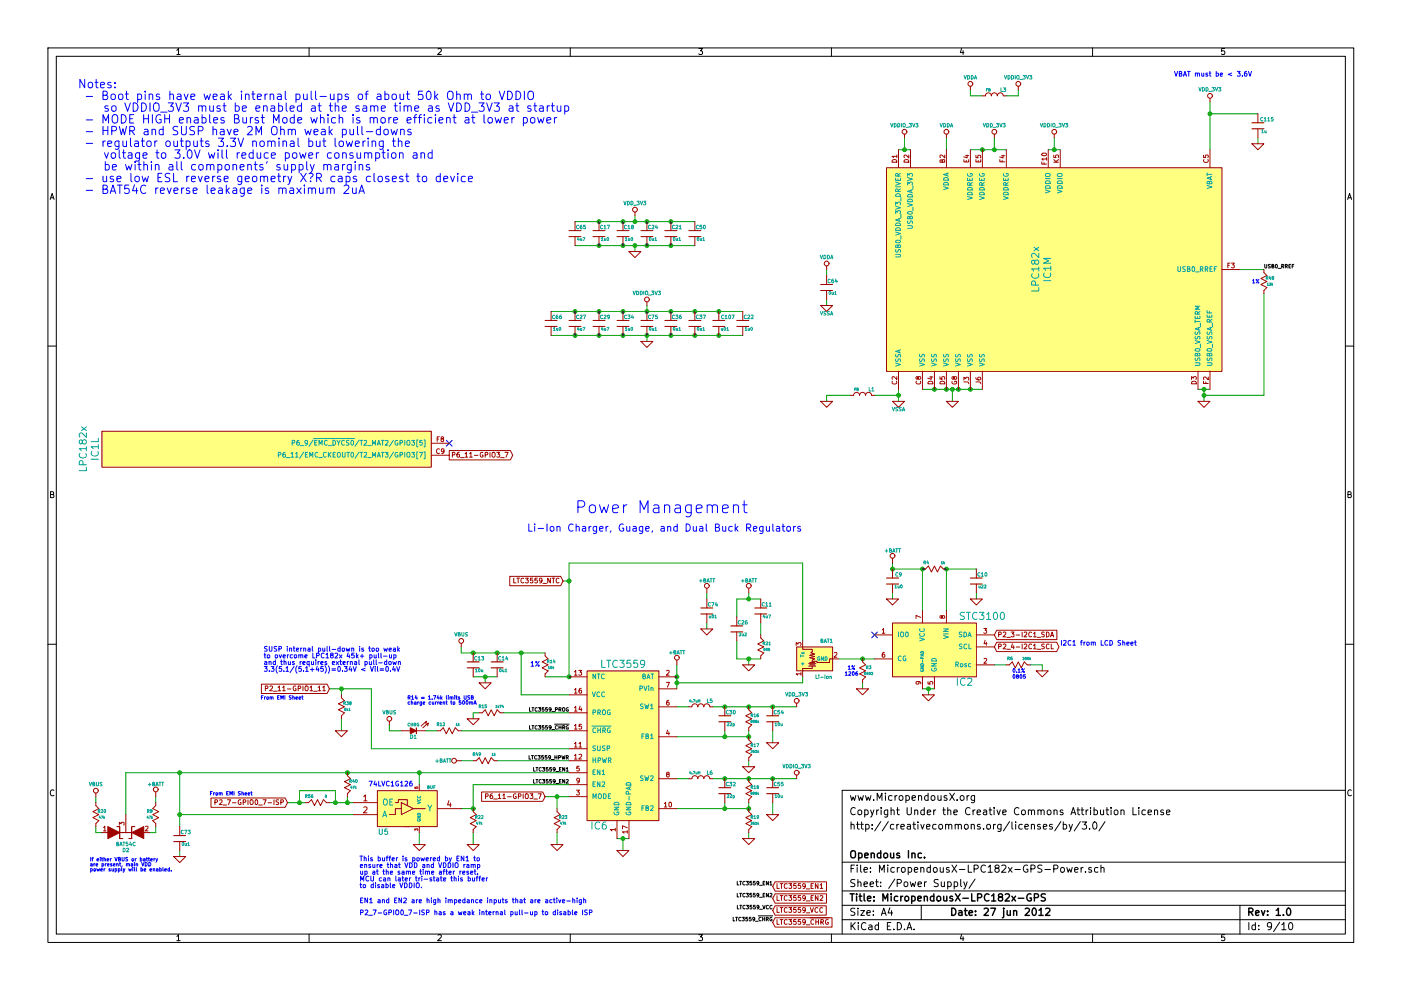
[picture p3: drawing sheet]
EESchema Schematic File Version 2  date 6/27/2012 5:02:37 AM
LIBS:power
LIBS:device
LIBS:transistors
LIBS:conn
LIBS:linear
LIBS:regul
LIBS:74xx
LIBS:cmos4000
LIBS:adc-dac
LIBS:memory
LIBS:xilinx
LIBS:special
LIBS:microcontrollers
LIBS:dsp
LIBS:microchip
LIBS:analog_switches
LIBS:motorola
LIBS:texas
LIBS:intel
LIBS:audio
LIBS:interface
LIBS:digital-audio
LIBS:philips
LIBS:display
LIBS:cypress
LIBS:siliconi
LIBS:opto
LIBS:atmel
LIBS:contrib
LIBS:valves
LIBS:MicropendousX-LPC182x-GPS-cache
EELAYER 25  0
EELAYER END
$Descr A4 11700 8267
encoding utf-8
Sheet 9 10
Title "MicropendousX-LPC182x-GPS"
Date "27 jun 2012"
Rev "1.0"
Comp "Opendous Inc."
Comment1 ""
Comment2 "http://creativecommons.org/licenses/by/3.0/"
Comment3 "Copyright Under the Creative Commons Attribution License"
Comment4 "www.MicropendousX.org"
$EndDescr
NoConn ~ 3750 3700
Text Notes 1750 6650 0    30   ~ 0
From EMI Sheet
Wire Wire Line
	4750 6450 1050 6450
Connection ~ 2500 6700
Wire Wire Line
	2400 6700 2550 6700
Wire Wire Line
	2800 6700 2800 6600
Wire Wire Line
	2800 6600 2500 6600
Wire Wire Line
	2500 6600 2500 6700
Connection ~ 5300 1850
Wire Wire Line
	5300 1850 5300 1800
Connection ~ 4800 2800
Wire Wire Line
	4600 2800 6200 2800
Wire Wire Line
	10100 950  10500 950 
Wire Wire Line
	5900 5000 5900 4950
Wire Wire Line
	6700 4700 4750 4700
Wire Wire Line
	6700 4700 6700 5350
Connection ~ 1500 6800
Wire Wire Line
	1500 6900 1500 6450
Connection ~ 3950 6750
Wire Wire Line
	3850 6750 3950 6750
Connection ~ 3500 6450
Wire Wire Line
	3500 6450 3500 6550
Connection ~ 6450 6500
Wire Wire Line
	5950 6500 6650 6500
Connection ~ 6250 6750
Wire Wire Line
	6250 6950 6250 7000
Wire Wire Line
	6250 6700 6250 6750
Connection ~ 6250 6500
Wire Wire Line
	5650 6500 5750 6500
Connection ~ 6050 6500
Wire Wire Line
	6250 6750 5650 6750
Wire Wire Line
	6050 6700 6050 6750
Connection ~ 6050 6750
Wire Wire Line
	6450 6700 6450 6800
Wire Wire Line
	3950 7050 3950 6950
Connection ~ 5000 2050
Wire Wire Line
	5800 2050 4800 2050
Connection ~ 2850 5750
Wire Wire Line
	2750 5750 3100 5750
Wire Wire Line
	2850 6100 2850 6000
Connection ~ 8800 1250
Wire Wire Line
	8800 1150 8800 1250
Connection ~ 7950 3250
Wire Wire Line
	7950 3250 7950 3350
Wire Wire Line
	1050 6450 1050 6800
Wire Wire Line
	1300 6900 1300 6950
Wire Wire Line
	1300 6950 1250 6950
Wire Wire Line
	800  6650 800  6700
Wire Wire Line
	4650 6750 4650 6650
Wire Wire Line
	4750 6650 4550 6650
Connection ~ 3950 5450
Wire Wire Line
	4550 5450 3850 5450
Wire Wire Line
	3850 5450 3850 5400
Connection ~ 6000 2600
Connection ~ 5200 1850
Connection ~ 5600 2050
Wire Wire Line
	4750 4850 4700 4850
Connection ~ 10100 950 
Wire Wire Line
	10100 850  10100 1250
Wire Wire Line
	6350 5300 6350 5200
Wire Wire Line
	6350 5500 6150 5500
Wire Wire Line
	6150 5500 6150 5350
Wire Wire Line
	6150 5150 6150 5000
Wire Wire Line
	6150 5000 6350 5000
Wire Wire Line
	4200 5950 4750 5950
Connection ~ 7750 5750
Wire Wire Line
	7800 5750 7700 5750
Connection ~ 5400 1850
Connection ~ 5000 2800
Connection ~ 7200 5500
Wire Wire Line
	7000 5500 7300 5500
Wire Wire Line
	7900 5100 7900 4750
Wire Wire Line
	7450 4750 7700 4750
Wire Wire Line
	8300 5550 8400 5550
Connection ~ 5650 5650
Wire Wire Line
	5650 5550 5650 5750
Wire Wire Line
	3850 6350 3950 6350
Wire Wire Line
	3250 6050 3250 6100
Wire Wire Line
	3550 6100 3650 6100
Wire Wire Line
	3950 6000 3950 5950
Wire Wire Line
	3950 5950 4000 5950
Wire Wire Line
	4550 5650 4750 5650
Wire Wire Line
	5250 7000 5150 7000
Wire Wire Line
	6450 6100 6450 6200
Connection ~ 6050 6150
Wire Wire Line
	6050 6100 6050 6150
Wire Wire Line
	5650 6150 6250 6150
Connection ~ 6050 5900
Wire Wire Line
	5650 5900 5750 5900
Connection ~ 5800 2600
Connection ~ 5200 2600
Connection ~ 5400 2800
Connection ~ 5600 2600
Wire Wire Line
	8100 750  8100 800 
Wire Wire Line
	8100 800  8200 800 
Wire Wire Line
	7100 3300 6900 3300
Wire Wire Line
	6900 3300 6900 3350
Wire Wire Line
	10500 1150 10500 1200
Connection ~ 7550 1250
Wire Wire Line
	7500 1250 7600 1250
Wire Wire Line
	7550 1150 7550 1250
Connection ~ 10050 3300
Wire Wire Line
	10550 2450 10550 3300
Wire Wire Line
	10550 3300 10050 3300
Wire Wire Line
	10100 3250 10000 3250
Wire Wire Line
	7900 1150 7900 1250
Connection ~ 8200 1250
Connection ~ 8300 1250
Wire Wire Line
	8300 1250 8300 1150
Wire Wire Line
	3950 5650 4150 5650
Wire Wire Line
	5400 2600 5400 2550
Wire Wire Line
	5400 2800 5400 2850
Wire Wire Line
	4050 5700 4050 5650
Connection ~ 4050 5650
Wire Wire Line
	6900 2300 6900 2250
Wire Wire Line
	6900 2500 6900 2550
Connection ~ 7800 3250
Connection ~ 7900 3250
Connection ~ 8000 3250
Wire Wire Line
	8100 1250 8400 1250
Wire Wire Line
	10350 2250 10550 2250
Wire Wire Line
	7500 3250 7500 3350
Wire Wire Line
	10050 3350 10050 3250
Connection ~ 10050 3250
Wire Wire Line
	7300 3300 7500 3300
Connection ~ 7500 3300
Wire Wire Line
	8400 800  8500 800 
Wire Wire Line
	8500 800  8500 750 
Connection ~ 5400 2600
Connection ~ 5600 2800
Connection ~ 5400 2050
Connection ~ 5200 2800
Connection ~ 5800 2800
Connection ~ 6250 5900
Wire Wire Line
	6250 6150 6250 6100
Wire Wire Line
	6250 6350 6250 6400
Connection ~ 6250 6150
Wire Wire Line
	5950 5900 6650 5900
Connection ~ 6450 5900
Wire Wire Line
	5200 7100 5200 7000
Connection ~ 5200 7000
Wire Wire Line
	3250 6100 3350 6100
Wire Wire Line
	7200 5700 7200 5750
Wire Wire Line
	7750 5800 7750 5750
Wire Wire Line
	7450 4950 7450 5000
Wire Wire Line
	7450 4750 7450 4700
Wire Wire Line
	8600 5550 8700 5550
Wire Wire Line
	8700 5550 8700 5600
Wire Wire Line
	8150 4950 8150 5000
Wire Wire Line
	7700 4750 7700 5100
Wire Wire Line
	7900 4750 8150 4750
Connection ~ 7900 4750
Connection ~ 7700 4750
Connection ~ 7450 4750
Wire Wire Line
	6700 5650 6700 5700
Wire Wire Line
	6700 5700 5650 5700
Connection ~ 5650 5700
Connection ~ 5000 2600
Wire Wire Line
	4750 6100 3850 6100
Wire Wire Line
	4350 5450 4350 5800
Wire Wire Line
	4350 5800 4750 5800
Connection ~ 4150 5450
Wire Wire Line
	6250 4950 6250 5000
Connection ~ 6250 5000
Wire Wire Line
	6250 5550 6250 5500
Connection ~ 6250 5500
Connection ~ 5600 1850
Connection ~ 5200 2050
Connection ~ 4350 5450
Connection ~ 6000 2800
Wire Wire Line
	4750 6350 4150 6350
Wire Wire Line
	4650 7050 4650 6950
Connection ~ 4650 6650
Wire Wire Line
	1300 6650 1300 6700
Wire Wire Line
	800  6900 800  6950
Wire Wire Line
	800  6950 850  6950
Wire Wire Line
	8200 3250 7700 3250
Connection ~ 8100 3250
Wire Wire Line
	8750 1250 8850 1250
Wire Wire Line
	4750 6250 3100 6250
Wire Wire Line
	3100 6250 3100 5750
Wire Wire Line
	2850 5800 2850 5750
Wire Wire Line
	5800 1850 4800 1850
Connection ~ 5000 1850
Wire Wire Line
	4750 6550 3950 6550
Wire Wire Line
	3950 6550 3950 6750
Connection ~ 1500 6450
Wire Wire Line
	3500 7050 3500 6950
Wire Wire Line
	1500 7100 1500 7150
Wire Wire Line
	5900 5250 5900 5200
Wire Wire Line
	4750 5650 4750 4700
Connection ~ 4750 4850
Connection ~ 4750 5650
Wire Wire Line
	4600 2600 6200 2600
Connection ~ 4800 2600
Wire Wire Line
	5300 2050 5300 2100
Connection ~ 5300 2050
Wire Wire Line
	2900 6650 2900 6700
Connection ~ 2900 6700
Connection ~ 2900 6450
Wire Wire Line
	2950 6700 2750 6700
Connection ~ 2800 6700
Wire Wire Line
	2950 6800 1500 6800
$Comp
L R_MINI R56
U 1 1
P 2650 6700
F 0 "R56" H 2580 6750 25  0000 C CNN
F 1 "0" H 2720 6750 20  0000 C CNN
	1    2650 6700
	1    0    0    -1  
$EndComp
$Comp
L R_MINI R40
U 1 1
P 2900 6550
F 0 "R40" V 2875 6600 25  0000 C CNN
F 1 "47k" V 2925 6600 20  0000 C CNN
	1    2900 6550
	0    1    1    0   
$EndComp
Text Notes 3000 7650 0    40   ~ 0
P2_7-GPIO0_7-ISP has a weak internal pull-up to disable ISP
$Comp
L BUFFER_GATE_NONINV U5
U 1 1
P 3400 6750
F 0 "U5" H 3200 6550 45  0000 C CNN
F 1 "BUF" H 3600 6925 25  0000 C CNN
	1    3400 6750
	1    0    0    -1  
$EndComp
Text GLabel 2400 6700 0    40   Input ~ 0
P2_7-GPIO0_7-ISP
$Comp
L LPC182X_TFBGA100 IC1
U 12 1
P 850 3750
F 0 "IC1" V 800 3750 60  0000 C CNN
F 1 "LPC182x" V 700 3750 60  0000 C CNN
	12   850  3750
	1    0    0    -1  
$EndComp
Text Notes 3000 7550 0    40   ~ 0
EN1 and EN2 are high impedance inputs that are active-high
$Comp
L VDDIO_3V3 #PWR0162
U 1 1
P 8500 750
F 0 "#PWR0162" H 8500 850 30  0001 C CNN
F 1 "VDDIO_3V3" H 8500 850 30  0000 C CNN
	1    8500 750 
	1    0    0    -1  
$EndComp
$Comp
L C_MINI C75
U 1 1
P 5400 2700
F 0 "C75" V 5350 2750 30  0000 C CNN
F 1 "0u1" V 5450 2750 25  0000 C CNN
	1    5400 2700
	0    1    1    0   
$EndComp
NoConn ~ 7300 5300
$Comp
L C_MINI C74
U 1 1
P 5900 5100
F 0 "C74" V 5850 5150 30  0000 C CNN
F 1 "u01" V 5950 5150 25  0000 C CNN
	1    5900 5100
	0    1    1    0   
$EndComp
$Comp
L GND #PWR0163
U 1 1
P 5900 5250
F 0 "#PWR0163" H 5900 5250 30  0001 C CNN
F 1 "GND" H 5900 5180 30  0001 C CNN
	1    5900 5250
	1    0    0    -1  
$EndComp
$Comp
L +BATT #PWR0164
U 1 1
P 5900 4950
F 0 "#PWR0164" H 5900 4900 20  0001 C CNN
F 1 "+BATT" H 5900 5050 30  0000 C CNN
	1    5900 4950
	1    0    0    -1  
$EndComp
$Comp
L C_MINI C73
U 1 1
P 1500 7000
F 0 "C73" V 1450 7050 30  0000 C CNN
F 1 "0u1" V 1550 7050 25  0000 C CNN
	1    1500 7000
	0    1    1    0   
$EndComp
$Comp
L GND #PWR0165
U 1 1
P 1500 7150
F 0 "#PWR0165" H 1500 7150 30  0001 C CNN
F 1 "GND" H 1500 7080 30  0001 C CNN
	1    1500 7150
	1    0    0    -1  
$EndComp
Text Label 6450 7400 2    30   ~ 0
LTC3559_EN1
Text GLabel 6450 7400 2    40   Input ~ 0
LTC3559_EN1
Text GLabel 6450 7500 2    40   Input ~ 0
LTC3559_EN2
Text Label 6450 7500 2    30   ~ 0
LTC3559_EN2
Text Label 4750 6550 2    30   ~ 0
LTC3559_EN2
Text Notes 3000 7200 0    40   ~ 0
This buffer is powered by EN1 to\nensure that VDD and VDDIO ramp\nup at the same time after reset.\nMCU can later tri-state this buffer\nto disable VDDIO.
$Comp
L GND #PWR0166
U 1 1
P 3500 7050
F 0 "#PWR0166" H 3500 7050 30  0001 C CNN
F 1 "GND" H 3500 6980 30  0001 C CNN
	1    3500 7050
	1    0    0    -1  
$EndComp
Text Label 4750 6450 2    30   ~ 0
LTC3559_EN1
Text Notes 3075 6575 0    40   ~ 0
74LVC1G126
Text GLabel 3750 3800 2    40   Output ~ 0
P6_11-GPIO3_7
$Comp
L VDDIO_3V3 #PWR0167
U 1 1
P 6650 6500
F 0 "#PWR0167" H 6650 6600 30  0001 C CNN
F 1 "VDDIO_3V3" H 6650 6600 30  0000 C CNN
	1    6650 6500
	1    0    0    -1  
$EndComp
$Comp
L C_MINI C32
U 1 1
P 6050 6600
F 0 "C32" V 6000 6650 30  0000 C CNN
F 1 "22p" V 6100 6650 25  0000 C CNN
	1    6050 6600
	0    1    1    0   
$EndComp
$Comp
L C_MINI C55
U 1 1
P 6450 6600
F 0 "C55" V 6400 6650 30  0000 C CNN
F 1 "10u" V 6500 6650 25  0000 C CNN
	1    6450 6600
	0    1    1    0   
$EndComp
$Comp
L GND #PWR0168
U 1 1
P 6250 7000
F 0 "#PWR0168" H 6250 7000 30  0001 C CNN
F 1 "GND" H 6250 6930 30  0001 C CNN
	1    6250 7000
	1    0    0    -1  
$EndComp
$Comp
L L_MINI L6
U 1 1
P 5850 6500
F 0 "L6" H 5775 6450 30  0000 C CNN
F 1 "4.7uH" H 5900 6450 22  0000 C CNN
	1    5850 6500
	-1   0    0    1   
$EndComp
$Comp
L R_MINI R18
U 1 1
P 6250 6600
F 0 "R18" V 6225 6650 25  0000 C CNN
F 1 "806k" V 6275 6650 20  0000 C CNN
	1    6250 6600
	0    1    1    0   
$EndComp
$Comp
L R_MINI R19
U 1 1
P 6250 6850
F 0 "R19" V 6225 6900 25  0000 C CNN
F 1 "261k" V 6275 6900 20  0000 C CNN
	1    6250 6850
	0    1    1    0   
$EndComp
$Comp
L GND #PWR0169
U 1 1
P 6450 6800
F 0 "#PWR0169" H 6450 6800 30  0001 C CNN
F 1 "GND" H 6450 6730 30  0001 C CNN
	1    6450 6800
	1    0    0    -1  
$EndComp
$Comp
L GND #PWR0170
U 1 1
P 3950 7050
F 0 "#PWR0170" H 3950 7050 30  0001 C CNN
F 1 "GND" H 3950 6980 30  0001 C CNN
	1    3950 7050
	1    0    0    -1  
$EndComp
$Comp
L R_MINI R22
U 1 1
P 3950 6850
F 0 "R22" V 3925 6900 25  0000 C CNN
F 1 "47k" V 3975 6900 20  0000 C CNN
	1    3950 6850
	0    1    1    0   
$EndComp
$Comp
L C_MINI C65
U 1 1
P 4800 1950
F 0 "C65" V 4750 2000 30  0000 C CNN
F 1 "4u7" V 4850 2000 25  0000 C CNN
	1    4800 1950
	0    1    1    0   
$EndComp
Text Notes 2200 5450 0    40   ~ 0
SUSP internal pull-down is too weak\nto overcome LPC182x 45k+ pull-up\nand thus requires external pull-down\n3.3(5.1/(5.1+45))=0.34V < Vil=0.4V
$Comp
L R_MINI R38
U 1 1
P 2850 5900
F 0 "R38" V 2825 5950 25  0000 C CNN
F 1 "5k1" V 2875 5950 20  0000 C CNN
	1    2850 5900
	0    1    1    0   
$EndComp
$Comp
L GND #PWR0171
U 1 1
P 2850 6100
F 0 "#PWR0171" H 2850 6100 30  0001 C CNN
F 1 "GND" H 2850 6030 30  0001 C CNN
	1    2850 6100
	1    0    0    -1  
$EndComp
Text Notes 2175 5850 0    30   ~ 0
From EMI Sheet
Text Notes 650  750  0    70   ~ 0
Notes:\n - Boot pins have weak internal pull-ups of about 50k Ohm to VDDIO\n    so VDDIO_3V3 must be enabled at the same time as VDD_3V3 at startup\n - MODE HIGH enables Burst Mode which is more efficient at lower power\n - HPWR and SUSP have 2M Ohm weak pull-downs\n - regulator outputs 3.3V nominal but lowering the\n    voltage to 3.0V will reduce power consumption and\n    be within all components' supply margins\n - use low ESL reverse geometry X?R caps closest to device\n - BAT54C reverse leakage is maximum 2uA
Text GLabel 8300 5400 2    40   BiDi ~ 0
P2_4-I2C1_SCL
Text GLabel 8300 5300 2    40   Input ~ 0
P2_3-I2C1_SDA
Text Notes 9800 650  0    40   ~ 0
VBAT must be < 3.6V
$Comp
L VDD_3V3 #PWR0172
U 1 1
P 10100 850
F 0 "#PWR0172" H 10100 950 30  0001 C CNN
F 1 "VDD_3V3" H 10100 950 30  0000 C CNN
	1    10100 850 
	1    0    0    -1  
$EndComp
$Comp
L VDD_3V3 #PWR0173
U 1 1
P 8300 1150
F 0 "#PWR0173" H 8300 1250 30  0001 C CNN
F 1 "VDD_3V3" H 8300 1250 30  0000 C CNN
	1    8300 1150
	1    0    0    -1  
$EndComp
$Comp
L VDD_3V3 #PWR0174
U 1 1
P 5300 1800
F 0 "#PWR0174" H 5300 1900 30  0001 C CNN
F 1 "VDD_3V3" H 5300 1900 30  0000 C CNN
	1    5300 1800
	1    0    0    -1  
$EndComp
$Comp
L VDD_3V3 #PWR0175
U 1 1
P 6650 5900
F 0 "#PWR0175" H 6650 6000 30  0001 C CNN
F 1 "VDD_3V3" H 6650 6000 30  0000 C CNN
	1    6650 5900
	1    0    0    -1  
$EndComp
$Comp
L LPC182X_TFBGA100 IC1
U 13 1
P 8800 2250
F 0 "IC1" V 8750 2250 60  0000 C CNN
F 1 "LPC182x" V 8650 2250 60  0000 C CNN
	13   8800 2250
	1    0    0    -1  
$EndComp
$Comp
L BAT54C D2
U 1 1
P 1050 6950
F 0 "D2" V 1200 6950 30  0000 C CNN
F 1 "BAT54C" V 1150 6950 30  0000 C CNN
	1    1050 6950
	0    1    1    0   
$EndComp
Text GLabel 4550 6650 0    40   Input ~ 0
P6_11-GPIO3_7
$Comp
L GND #PWR0176
U 1 1
P 4650 7050
F 0 "#PWR0176" H 4650 7050 30  0001 C CNN
F 1 "GND" H 4650 6980 30  0001 C CNN
	1    4650 7050
	1    0    0    -1  
$EndComp
$Comp
L R_MINI R23
U 1 1
P 4650 6850
F 0 "R23" V 4625 6900 25  0000 C CNN
F 1 "47k" V 4675 6900 20  0000 C CNN
	1    4650 6850
	0    1    1    0   
$EndComp
Text Notes 750  7200 0    30   ~ 0
If either VBUS or battery\nare present, main VDD\npower supply will be enabled.
$Comp
L VBUS #PWR0177
U 1 1
P 800 6650
F 0 "#PWR0177" H 800 6750 30  0001 C CNN
F 1 "VBUS" H 800 6750 30  0000 C CNN
	1    800  6650
	1    0    0    -1  
$EndComp
$Comp
L R_MINI R20
U 1 1
P 800 6800
F 0 "R20" V 775 6850 25  0000 C CNN
F 1 "47k" V 825 6850 20  0000 C CNN
	1    800  6800
	0    1    1    0   
$EndComp
$Comp
L +BATT #PWR0178
U 1 1
P 1300 6650
F 0 "#PWR0178" H 1300 6600 20  0001 C CNN
F 1 "+BATT" H 1300 6750 30  0000 C CNN
	1    1300 6650
	1    0    0    -1  
$EndComp
$Comp
L C_MINI C22
U 1 1
P 6200 2700
F 0 "C22" V 6150 2750 30  0000 C CNN
F 1 "1u0" V 6250 2750 25  0000 C CNN
	1    6200 2700
	0    1    1    0   
$EndComp
$Comp
L C_MINI C21
U 1 1
P 5600 1950
F 0 "C21" V 5550 2000 30  0000 C CNN
F 1 "0u1" V 5650 2000 25  0000 C CNN
	1    5600 1950
	0    1    1    0   
$EndComp
Text GLabel 6450 7600 2    40   Input ~ 0
LTC3559_VCC
Text Label 6450 7600 2    30   ~ 0
LTC3559_VCC
$Comp
L C_MINI C18
U 1 1
P 5200 1950
F 0 "C18" V 5150 2000 30  0000 C CNN
F 1 "1u0" V 5250 2000 25  0000 C CNN
	1    5200 1950
	0    1    1    0   
$EndComp
Text GLabel 4700 4850 0    40   Input ~ 0
LTC3559_NTC
Text GLabel 6450 7700 2    40   Input ~ 0
LTC3559_~CHRG~
Text Label 4750 6100 2    30   ~ 0
LTC3559_~CHRG~
$Comp
L C_MINI C11
U 1 1
P 6350 5100
F 0 "C11" V 6300 5150 30  0000 C CNN
F 1 "4u7" V 6400 5150 25  0000 C CNN
	1    6350 5100
	0    1    1    0   
$EndComp
$Comp
L R_MINI R21
U 1 1
P 6350 5400
F 0 "R21" V 6325 5450 25  0000 C CNN
F 1 "0R5" V 6375 5450 20  0000 C CNN
	1    6350 5400
	0    1    1    0   
$EndComp
Text Label 4750 6350 2    30   ~ 0
LTC3559_HPWR
Text Label 4750 5950 2    30   ~ 0
LTC3559_PROG
Text Label 6450 7700 2    30   ~ 0
LTC3559_~CHRG~
$Comp
L R_MINI R9
U 1 1
P 1300 6800
F 0 "R9" V 1275 6850 25  0000 C CNN
F 1 "47k" V 1325 6850 20  0000 C CNN
	1    1300 6800
	0    -1   1    0   
$EndComp
Text GLabel 2750 5750 0    40   Input ~ 0
P2_11-GPIO1_11
Text Notes 8850 5400 0    40   ~ 0
I2C1 from LCD Sheet
Text Notes 3400 5850 0    30   ~ 0
R14 = 1.74k limits USB\ncharge current to 500mA
Text Notes 4400 4450 0    60   ~ 0
Li-Ion Charger, Guage, and Dual Buck Regulators
Text Notes 4800 4300 0    100  ~ 0
Power Management
$Comp
L GND #PWR0179
U 1 1
P 8150 5000
F 0 "#PWR0179" H 8150 5000 30  0001 C CNN
F 1 "GND" H 8150 4930 30  0001 C CNN
	1    8150 5000
	1    0    0    -1  
$EndComp
$Comp
L C_MINI C10
U 1 1
P 8150 4850
F 0 "C10" V 8100 4900 30  0000 C CNN
F 1 "u22" V 8200 4900 25  0000 C CNN
	1    8150 4850
	0    1    1    0   
$EndComp
$Comp
L GND #PWR0180
U 1 1
P 8700 5600
F 0 "#PWR0180" H 8700 5600 30  0001 C CNN
F 1 "GND" H 8700 5530 30  0001 C CNN
	1    8700 5600
	1    0    0    -1  
$EndComp
Text Notes 8450 5675 0    30   ~ 0
0805
Text Notes 8450 5625 0    30   ~ 0
0.1%
$Comp
L R_MINI R6
U 1 1
P 8500 5550
F 0 "R6" H 8430 5600 25  0000 C CNN
F 1 "200k" H 8570 5600 20  0000 C CNN
	1    8500 5550
	1    0    0    -1  
$EndComp
$Comp
L C_MINI C9
U 1 1
P 7450 4850
F 0 "C9" V 7400 4900 30  0000 C CNN
F 1 "1u0" V 7500 4900 25  0000 C CNN
	1    7450 4850
	0    1    1    0   
$EndComp
$Comp
L GND #PWR0181
U 1 1
P 7450 5000
F 0 "#PWR0181" H 7450 5000 30  0001 C CNN
F 1 "GND" H 7450 4930 30  0001 C CNN
	1    7450 5000
	1    0    0    -1  
$EndComp
$Comp
L +BATT #PWR0182
U 1 1
P 7450 4700
F 0 "#PWR0182" H 7450 4650 20  0001 C CNN
F 1 "+BATT" H 7450 4800 30  0000 C CNN
	1    7450 4700
	1    0    0    -1  
$EndComp
$Comp
L +BATT #PWR0183
U 1 1
P 6250 4950
F 0 "#PWR0183" H 6250 4900 20  0001 C CNN
F 1 "+BATT" H 6250 5050 30  0000 C CNN
	1    6250 4950
	1    0    0    -1  
$EndComp
$Comp
L R_MINI R4
U 1 1
P 7800 4750
F 0 "R4" H 7730 4800 25  0000 C CNN
F 1 "1k" H 7870 4800 20  0000 C CNN
	1    7800 4750
	1    0    0    -1  
$EndComp
$Comp
L GND #PWR0184
U 1 1
P 7750 5800
F 0 "#PWR0184" H 7750 5800 30  0001 C CNN
F 1 "GND" H 7750 5730 30  0001 C CNN
	1    7750 5800
	1    0    0    -1  
$EndComp
$Comp
L +BATT #PWR0185
U 1 1
P 5650 5550
F 0 "#PWR0185" H 5650 5500 20  0001 C CNN
F 1 "+BATT" H 5650 5650 30  0000 C CNN
	1    5650 5550
	1    0    0    -1  
$EndComp
$Comp
L GND #PWR0186
U 1 1
P 6250 5550
F 0 "#PWR0186" H 6250 5550 30  0001 C CNN
F 1 "GND" H 6250 5480 30  0001 C CNN
	1    6250 5550
	1    0    0    -1  
$EndComp
Text Notes 7050 5650 0    30   ~ 0
1206
Text Notes 7075 5600 0    30   ~ 0
1%
$Comp
L R_MINI R3
U 1 1
P 7200 5600
F 0 "R3" V 7175 5650 25  0000 C CNN
F 1 "0R03" V 7225 5650 20  0000 C CNN
	1    7200 5600
	0    1    1    0   
$EndComp
$Comp
L STC3100 IC2
U 1 1
P 7800 5400
F 0 "IC2" H 7550 5100 60  0000 C CNN
F 1 "STC3100" H 7400 5650 60  0000 C CNN
	1    7800 5400
	-1   0    0    -1  
$EndComp
$Comp
L +BATT #PWR0187
U 1 1
P 3850 6350
F 0 "#PWR0187" H 3850 6300 20  0001 C CNN
F 1 "+BATT" V 3850 6500 30  0000 C CNN
	1    3850 6350
	0    -1   -1   0   
$EndComp
$Comp
L R_MINI R49
U 1 1
P 4050 6350
F 0 "R49" H 3980 6400 25  0000 C CNN
F 1 "1k" H 4120 6400 20  0000 C CNN
	1    4050 6350
	1    0    0    -1  
$EndComp
$Comp
L D_LED D1
U 1 1
P 3450 6100
F 0 "D1" H 3450 6150 30  0000 C CNN
F 1 "CHRG" H 3450 6050 25  0000 C CNN
	1    3450 6100
	1    0    0    1   
$EndComp
$Comp
L R_MINI R12
U 1 1
P 3750 6100
F 0 "R12" H 3680 6150 25  0000 C CNN
F 1 "1k" H 3820 6150 20  0000 C CNN
	1    3750 6100
	1    0    0    -1  
$EndComp
$Comp
L VBUS #PWR0188
U 1 1
P 3250 6050
F 0 "#PWR0188" H 3250 6150 30  0001 C CNN
F 1 "VBUS" H 3250 6150 30  0000 C CNN
	1    3250 6050
	1    0    0    -1  
$EndComp
Text Notes 4425 5575 0    40   ~ 0
1%
$Comp
L R_MINI R14
U 1 1
P 4550 5550
F 0 "R14" V 4525 5600 25  0000 C CNN
F 1 "10k" V 4575 5600 20  0000 C CNN
	1    4550 5550
	0    1    1    0   
$EndComp
$Comp
L GND #PWR0189
U 1 1
P 3950 6000
F 0 "#PWR0189" H 3950 6000 30  0001 C CNN
F 1 "GND" H 3950 5930 30  0001 C CNN
	1    3950 6000
	1    0    0    -1  
$EndComp
$Comp
L R_MINI R15
U 1 1
P 4100 5950
F 0 "R15" H 4030 6000 25  0000 C CNN
F 1 "1k74" H 4170 6000 20  0000 C CNN
	1    4100 5950
	1    0    0    -1  
$EndComp
$Comp
L GND #PWR0190
U 1 1
P 6450 6200
F 0 "#PWR0190" H 6450 6200 30  0001 C CNN
F 1 "GND" H 6450 6130 30  0001 C CNN
	1    6450 6200
	1    0    0    -1  
$EndComp
$Comp
L R_MINI R17
U 1 1
P 6250 6250
F 0 "R17" V 6225 6300 25  0000 C CNN
F 1 "261k" V 6275 6300 20  0000 C CNN
	1    6250 6250
	0    1    1    0   
$EndComp
$Comp
L R_MINI R16
U 1 1
P 6250 6000
F 0 "R16" V 6225 6050 25  0000 C CNN
F 1 "806k" V 6275 6050 20  0000 C CNN
	1    6250 6000
	0    1    1    0   
$EndComp
$Comp
L L_MINI L5
U 1 1
P 5850 5900
F 0 "L5" H 5775 5850 30  0000 C CNN
F 1 "4.7uH" H 5900 5850 22  0000 C CNN
	1    5850 5900
	-1   0    0    1   
$EndComp
$Comp
L BATTERY_LI-ION BAT1
U 1 1
P 6700 5500
F 0 "BAT1" H 6900 5350 30  0000 C CNN
F 1 "Li-Ion" H 6875 5650 30  0000 C CNN
	1    6700 5500
	1    0    0    1   
$EndComp
$Comp
L LTC3559 IC6
U 1 1
P 5200 6250
F 0 "IC6" H 5000 5600 60  0000 C CNN
F 1 "LTC3559" H 5200 6950 60  0000 C CNN
	1    5200 6250
	1    0    0    -1  
$EndComp
$Comp
L GND #PWR0191
U 1 1
P 6250 6400
F 0 "#PWR0191" H 6250 6400 30  0001 C CNN
F 1 "GND" H 6250 6330 30  0001 C CNN
	1    6250 6400
	1    0    0    -1  
$EndComp
$Comp
L VDDIO_3V3 #PWR0192
U 1 1
P 5400 2550
F 0 "#PWR0192" H 5400 2650 30  0001 C CNN
F 1 "VDDIO_3V3" H 5400 2650 30  0000 C CNN
	1    5400 2550
	1    0    0    -1  
$EndComp
Text Label 10550 2250 0    30   ~ 0
USB0_RREF
$Comp
L VSSA #PWR0193
U 1 1
P 6900 2550
F 0 "#PWR0193" H 6900 2550 30  0001 C CNN
F 1 "VSSA" H 6900 2480 30  0000 C CNN
	1    6900 2550
	1    0    0    -1  
$EndComp
$Comp
L VDDA #PWR0194
U 1 1
P 6900 2250
F 0 "#PWR0194" H 6900 2350 30  0001 C CNN
F 1 "VDDA" H 6900 2350 30  0000 C CNN
	1    6900 2250
	1    0    0    -1  
$EndComp
$Comp
L VDDA #PWR0195
U 1 1
P 8100 750
F 0 "#PWR0195" H 8100 850 30  0001 C CNN
F 1 "VDDA" H 8100 850 30  0000 C CNN
	1    8100 750 
	1    0    0    -1  
$EndComp
$Comp
L L_MINI L3
U 1 1
P 8300 800
F 0 "L3" H 8225 750 30  0000 C CNN
F 1 "FB" H 8350 750 22  0000 C CNN
	1    8300 800 
	-1   0    0    1   
$EndComp
$Comp
L L_MINI L1
U 1 1
P 7200 3300
F 0 "L1" H 7125 3250 30  0000 C CNN
F 1 "FB" H 7250 3250 22  0000 C CNN
	1    7200 3300
	-1   0    0    1   
$EndComp
$Comp
L GND #PWR0196
U 1 1
P 10500 1200
F 0 "#PWR0196" H 10500 1200 30  0001 C CNN
F 1 "GND" H 10500 1130 30  0001 C CNN
	1    10500 1200
	1    0    0    -1  
$EndComp
$Comp
L VDDIO_3V3 #PWR0197
U 1 1
P 7550 1150
F 0 "#PWR0197" H 7550 1250 30  0001 C CNN
F 1 "VDDIO_3V3" H 7550 1250 30  0000 C CNN
	1    7550 1150
	1    0    0    -1  
$EndComp
Text Notes 10450 2375 0    30   ~ 0
1%
$Comp
L R_MINI R48
U 1 1
P 10550 2350
F 0 "R48" V 10525 2400 25  0000 C CNN
F 1 "12k" V 10575 2400 20  0000 C CNN
	1    10550 2350
	0    1    1    0   
$EndComp
$Comp
L GND #PWR0198
U 1 1
P 10050 3350
F 0 "#PWR0198" H 10050 3350 30  0001 C CNN
F 1 "GND" H 10050 3280 30  0001 C CNN
	1    10050 3350
	1    0    0    -1  
$EndComp
$Comp
L GND #PWR0199
U 1 1
P 7950 3350
F 0 "#PWR0199" H 7950 3350 30  0001 C CNN
F 1 "GND" H 7950 3280 30  0001 C CNN
	1    7950 3350
	1    0    0    -1  
$EndComp
$Comp
L VSSA #PWR0200
U 1 1
P 7500 3350
F 0 "#PWR0200" H 7500 3350 30  0001 C CNN
F 1 "VSSA" H 7500 3280 30  0000 C CNN
	1    7500 3350
	1    0    0    -1  
$EndComp
$Comp
L VDDA #PWR0201
U 1 1
P 7900 1150
F 0 "#PWR0201" H 7900 1250 30  0001 C CNN
F 1 "VDDA" H 7900 1250 30  0000 C CNN
	1    7900 1150
	1    0    0    -1  
$EndComp
$Comp
L VDDIO_3V3 #PWR0202
U 1 1
P 8800 1150
F 0 "#PWR0202" H 8800 1250 30  0001 C CNN
F 1 "VDDIO_3V3" H 8800 1250 30  0000 C CNN
	1    8800 1150
	1    0    0    -1  
$EndComp
$Comp
L GND #PWR0203
U 1 1
P 6900 3350
F 0 "#PWR0203" H 6900 3350 30  0001 C CNN
F 1 "GND" H 6900 3280 30  0001 C CNN
	1    6900 3350
	1    0    0    -1  
$EndComp
$Comp
L C_MINI C64
U 1 1
P 6900 2400
F 0 "C64" V 6850 2450 30  0000 C CNN
F 1 "0u1" V 6950 2450 25  0000 C CNN
	1    6900 2400
	0    1    1    0   
$EndComp
$Comp
L C_MINI C115
U 1 1
P 10500 1050
F 0 "C115" V 10450 1125 30  0000 C CNN
F 1 "1u" V 10550 1100 25  0000 C CNN
	1    10500 1050
	0    1    1    0   
$EndComp
$Comp
L C_MINI C54
U 1 1
P 6450 6000
F 0 "C54" V 6400 6050 30  0000 C CNN
F 1 "10u" V 6500 6050 25  0000 C CNN
	1    6450 6000
	0    1    1    0   
$EndComp
$Comp
L C_MINI C50
U 1 1
P 5800 1950
F 0 "C50" V 5750 2000 30  0000 C CNN
F 1 "0u1" V 5850 2000 25  0000 C CNN
	1    5800 1950
	0    1    1    0   
$EndComp
$Comp
L C_MINI C66
U 1 1
P 4600 2700
F 0 "C66" V 4550 2750 30  0000 C CNN
F 1 "1u0" V 4650 2750 25  0000 C CNN
	1    4600 2700
	0    1    1    0   
$EndComp
$Comp
L GND #PWR0204
U 1 1
P 5300 2100
F 0 "#PWR0204" H 5300 2100 30  0001 C CNN
F 1 "GND" H 5300 2030 30  0001 C CNN
	1    5300 2100
	1    0    0    -1  
$EndComp
$Comp
L C_MINI C17
U 1 1
P 5000 1950
F 0 "C17" V 4950 2000 30  0000 C CNN
F 1 "1u0" V 5050 2000 25  0000 C CNN
	1    5000 1950
	0    1    1    0   
$EndComp
$Comp
L C_MINI C13
U 1 1
P 3950 5550
F 0 "C13" V 3900 5600 30  0000 C CNN
F 1 "10u" V 4000 5600 25  0000 C CNN
	1    3950 5550
	0    1    1    0   
$EndComp
$Comp
L C_MINI C14
U 1 1
P 4150 5550
F 0 "C14" V 4100 5600 30  0000 C CNN
F 1 "0u1" V 4200 5600 25  0000 C CNN
	1    4150 5550
	0    1    1    0   
$EndComp
$Comp
L GND #PWR0205
U 1 1
P 4050 5700
F 0 "#PWR0205" H 4050 5700 30  0001 C CNN
F 1 "GND" H 4050 5630 30  0001 C CNN
	1    4050 5700
	1    0    0    -1  
$EndComp
$Comp
L VBUS #PWR0206
U 1 1
P 3850 5400
F 0 "#PWR0206" H 3850 5500 30  0001 C CNN
F 1 "VBUS" H 3850 5500 30  0000 C CNN
	1    3850 5400
	1    0    0    -1  
$EndComp
$Comp
L C_MINI C34
U 1 1
P 5200 2700
F 0 "C34" V 5150 2750 30  0000 C CNN
F 1 "1u0" V 5250 2750 25  0000 C CNN
	1    5200 2700
	0    1    1    0   
$EndComp
$Comp
L C_MINI C37
U 1 1
P 5800 2700
F 0 "C37" V 5750 2750 30  0000 C CNN
F 1 "0u1" V 5850 2750 25  0000 C CNN
	1    5800 2700
	0    1    1    0   
$EndComp
$Comp
L C_MINI C36
U 1 1
P 5600 2700
F 0 "C36" V 5550 2750 30  0000 C CNN
F 1 "0u1" V 5650 2750 25  0000 C CNN
	1    5600 2700
	0    1    1    0   
$EndComp
$Comp
L GND #PWR0207
U 1 1
P 5400 2850
F 0 "#PWR0207" H 5400 2850 30  0001 C CNN
F 1 "GND" H 5400 2780 30  0001 C CNN
	1    5400 2850
	1    0    0    -1  
$EndComp
$Comp
L C_MINI C30
U 1 1
P 6050 6000
F 0 "C30" V 6000 6050 30  0000 C CNN
F 1 "22p" V 6100 6050 25  0000 C CNN
	1    6050 6000
	0    1    1    0   
$EndComp
$Comp
L C_MINI C27
U 1 1
P 4800 2700
F 0 "C27" V 4750 2750 30  0000 C CNN
F 1 "4u7" V 4850 2750 25  0000 C CNN
	1    4800 2700
	0    1    1    0   
$EndComp
$Comp
L C_MINI C24
U 1 1
P 5400 1950
F 0 "C24" V 5350 2000 30  0000 C CNN
F 1 "0u1" V 5450 2000 25  0000 C CNN
	1    5400 1950
	0    1    1    0   
$EndComp
$Comp
L GND #PWR0208
U 1 1
P 7200 5750
F 0 "#PWR0208" H 7200 5750 30  0001 C CNN
F 1 "GND" H 7200 5680 30  0001 C CNN
	1    7200 5750
	1    0    0    -1  
$EndComp
$Comp
L GND #PWR0209
U 1 1
P 5200 7100
F 0 "#PWR0209" H 5200 7100 30  0001 C CNN
F 1 "GND" H 5200 7030 30  0001 C CNN
	1    5200 7100
	1    0    0    -1  
$EndComp
$Comp
L C_MINI C26
U 1 1
P 6150 5250
F 0 "C26" V 6100 5300 30  0000 C CNN
F 1 "2u2" V 6200 5300 25  0000 C CNN
	1    6150 5250
	0    1    1    0   
$EndComp
$Comp
L C_MINI C29
U 1 1
P 5000 2700
F 0 "C29" V 4950 2750 30  0000 C CNN
F 1 "4u7" V 5050 2750 25  0000 C CNN
	1    5000 2700
	0    1    1    0   
$EndComp
$Comp
L C_MINI C107
U 1 1
P 6000 2700
F 0 "C107" V 5950 2775 30  0000 C CNN
F 1 "u01" V 6050 2750 25  0000 C CNN
	1    6000 2700
	0    1    1    0   
$EndComp
$EndSCHEMATC
